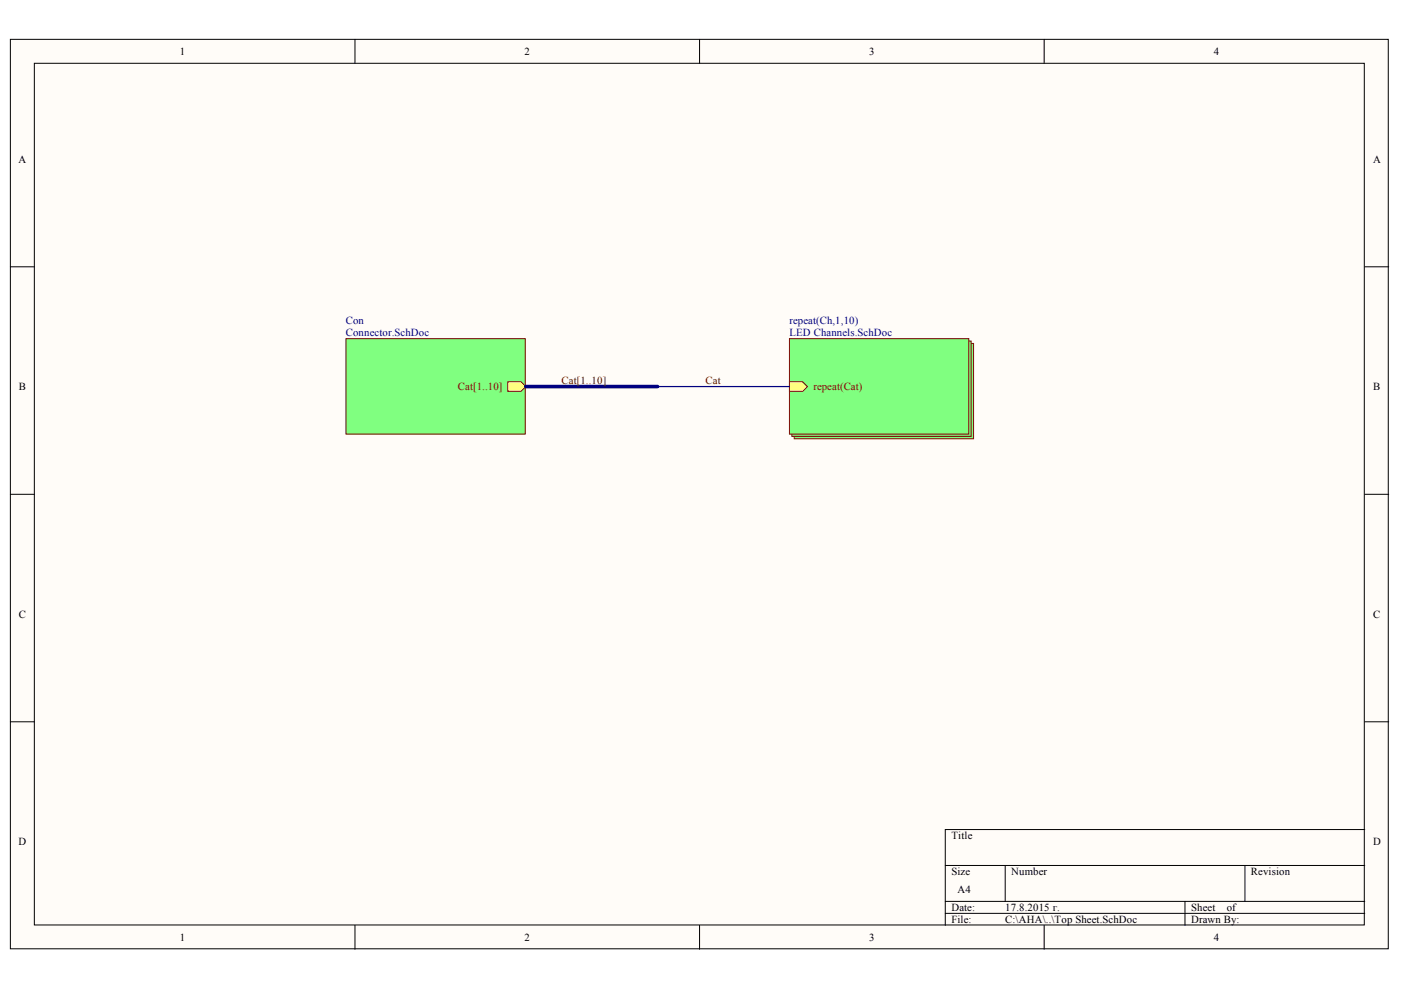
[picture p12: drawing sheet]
<svg xmlns="http://www.w3.org/2000/svg" width="297mm" height="210mm" viewBox="0 0 297 210" stroke-linecap="round" stroke-linejoin="round" font-family="sans-serif">
<g fill="#fffcf8" stroke="#000" stroke-width=".21">
<path d="M2.2 8.3h292.1v192.9h-292.1z"/>
<path d="M7.3 13.4h282v182.7h-282z"/>
</g>
<g fill="none" stroke="#000" stroke-width=".21">
<path d="M75.3 8.3v5.1M148.3 8.3v5.1M221.4 8.3v5.1M2.2 56.6h5.1M289.4 56.6h5M2.2 104.8h5.1M289.4 104.8h5M2.2 153h5.1M289.4 153h5M289.4 175.9h-89v20.3M75.3 196.2v5.1M148.3 196.2v5.1"/>
<path d="M200.4 183.5h89M200.4 191.1h89M200.4 193.7h89M213.1 183.5v7.6M221.4 196.2v5.1M251.2 191.1v5.1M263.9 183.5v7.6"/>
</g>
<path d="M73.4 71.8h38v20.2h-38z" fill="#80ff80" stroke="#800000" stroke-width=".21"/>
<path d="M107.7 80.9h2.8l1 1.1-1 1h-2.8z" fill-rule="evenodd" fill="#ffff80"/>
<path d="M107.7 80.9h2.8l1 1.1-1 1h-2.8z" fill="none" stroke="#800000" stroke-width=".21"/>
<g fill="#80ff80" stroke="#800000" stroke-width=".21">
<path d="M168.4 72.8h38v20.2h-38z"/>
<path d="M167.9 72.3h38v20.2h-38z"/>
<path d="M167.4 71.8h38v20.2h-38z"/>
</g>
<path d="M167.4 80.9h2.8l1 1.1-1 1h-2.8z" fill-rule="evenodd" fill="#ffff80"/>
<path d="M167.4 80.9h2.8l1 1.1-1 1h-2.8z" fill="none" stroke="#800000" stroke-width=".21"/>
<path d="M111.5 82h27.9" fill="none" stroke="#000080" stroke-width=".76"/>
<path d="M139.4 82h28" fill="none" stroke="#000080" stroke-width=".25"/>
<g font-size="2.3">
<text x="38.1" y="11.7">1</text>
<text x="111.2" y="11.7">2</text>
<text x="184.3" y="11.7">3</text>
<text x="257.4" y="11.7">4</text>
<text x="3.9" y="34.5">A</text>
<text x="291.1" y="34.5">A</text>
<text x="4" y="82.7">B</text>
<text x="291.1" y="82.7">B</text>
<text x="4" y="131">C</text>
<text x="291.1" y="131">C</text>
<text x="3.9" y="179.2">D</text>
<text x="201.7" y="177.9">Title</text>
<text x="291.1" y="179.2">D</text>
<text x="201.7" y="185.6">Size</text>
<text x="214.4" y="185.6">Number</text>
<text x="265.2" y="185.6">Revision</text>
<text x="203" y="189.4">A4</text>
<text x="201.7" y="193.2">Date:</text>
<text x="201.7" y="195.7">File:</text>
<text x="213.1" y="193.2">17.8.2015 г.</text>
<text x="213.1" y="195.7">C:\AHA\..\Top Sheet.SchDoc</text>
<text x="252.5" y="193.2">Sheet</text>
<text x="252.5" y="195.7">Drawn By:</text>
<text x="260.1" y="193.2">of</text>
<text x="38.1" y="199.5">1</text>
<text x="111.2" y="199.5">2</text>
<text x="184.3" y="199.5">3</text>
<text x="257.4" y="199.5">4</text>
</g>
<g font-size="2.3" fill="#000080">
<text x="73.3" y="68.8">Con</text>
<text x="73.3" y="71.3">Connector.SchDoc</text>
<text x="167.4" y="68.8">repeat(Ch,1,10)</text>
<text x="167.4" y="71.3">LED Channels.SchDoc</text>
</g>
<g font-size="2.3" fill="#800000">
<text x="97.1" y="82.7">Cat[1..10]</text>
<text x="119.1" y="81.5">Cat[1..10]</text>
<text x="149.6" y="81.5">Cat</text>
<text x="172.4" y="82.7">repeat(Cat)</text>
</g>
</svg>
